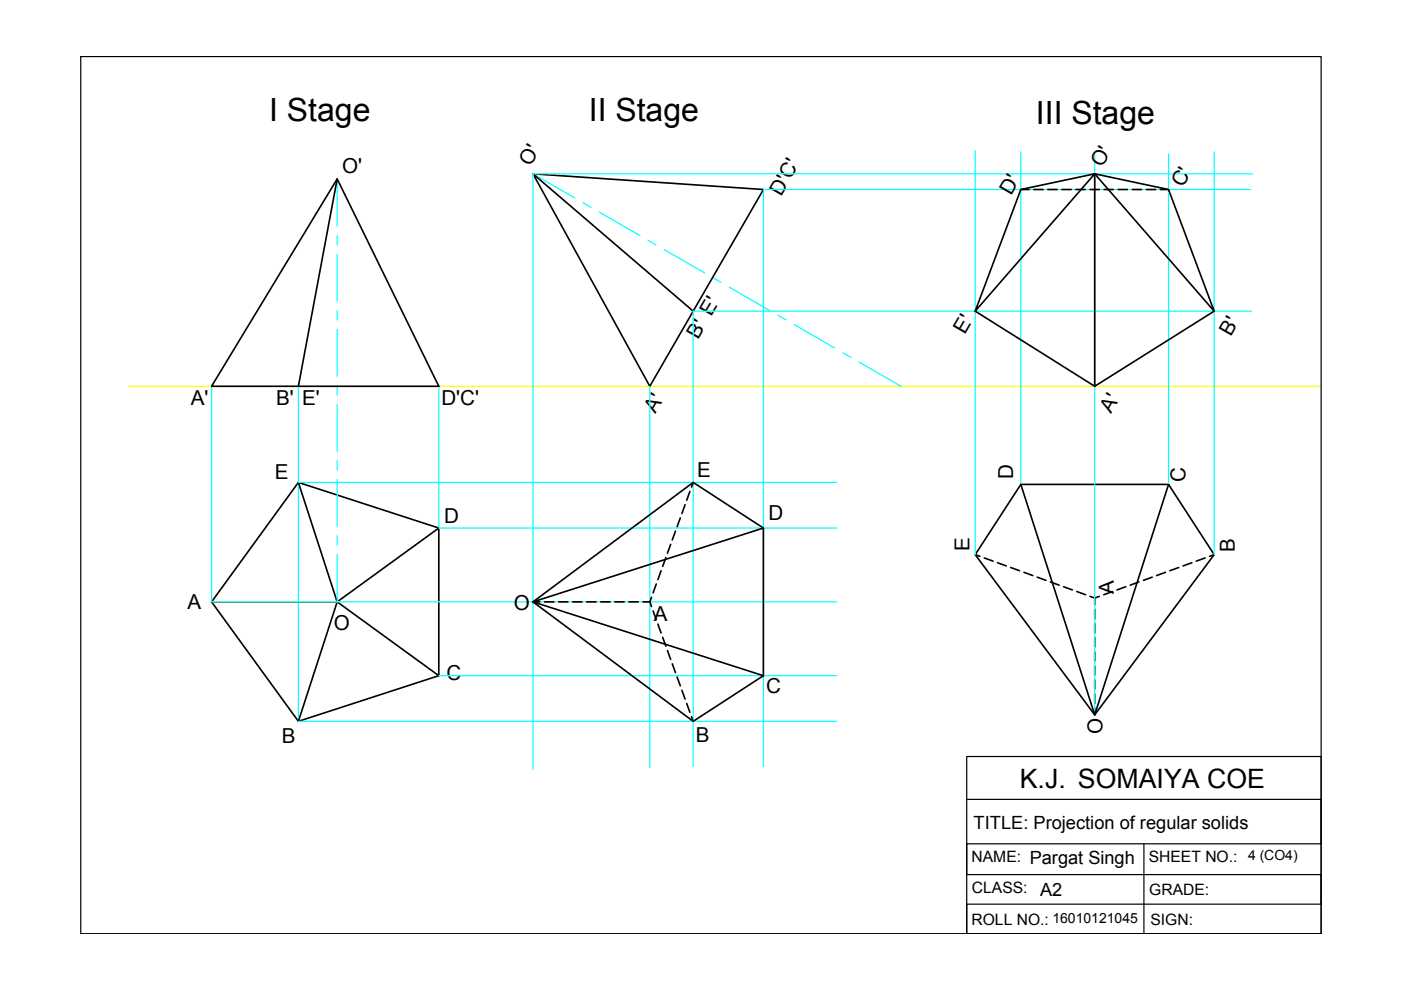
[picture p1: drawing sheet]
<svg xmlns="http://www.w3.org/2000/svg" width="297mm" height="210mm" viewBox="0 0 297 210" stroke-linecap="round" stroke-linejoin="round" font-family="sans-serif">
<!-- layer: 0 -->
<path d="M27.3 81.9h252.8" fill="none" stroke="#ff0" stroke-width=".25"/>
<g fill="none" stroke="#000" stroke-width=".35">
<path d="M71.5 37.9l21.5 44h-48.1zM71.5 37.9l-8.2 44M113 36.9l48.9 3.3-24.1 41.7zM113 36.9l34 29.1M232.1 36.9l25.3 29.1M216.4 40.2h1.8M219.2 40.2h2M222.2 40.2h1.9M225.1 40.2h2M228.1 40.2h2M231.1 40.2h2M234.1 40.2h2"/>
<path d="M237.1 40.2h2M240 40.2h2M243 40.2h2M246 40.2h1.8M206.8 66l25.3-29.1 15.7 3.3 9.6 25.8-25.3 15.9-25.3-15.9 9.6-25.8 15.7-3.3v45M63.3 102.3l29.7 9.7v31.3l-29.7 9.6-18.4-25.3zM63.3 102.3l8.2 25.3 21.5-15.6M141.2 118.2l-.7 1.9M142.2 115.4l-.7 1.9M143.2 112.6l-.7 1.9M144.2 109.8l-.6 1.9M145.3 107l-.7 1.9"/>
<path d="M146.3 104.2l-.7 1.9M147 102.3l-.4 1M161.9 112l-48.9 15.6 48.9 15.7M206.8 117.6l.9 .4M208.7 118.3l1.9 .7M211.5 119.3l1.9 .7M216.4 102.7h31.4l9.6 14.9-25.3 34-25.3-34zM216.4 102.7l15.7 48.9 15.7-48.9M252.7 119.3l-1.9 .7M255.5 118.3l-1.9 .7M257.4 117.6l-1 .4M44.9 127.6h26.6"/>
<path d="M113 127.6l34-25.3 14.9 9.7v31.3l-14.9 9.6zM113 127.6h1.5M115.4 127.6h2M118.4 127.6h2M121.4 127.6h2M124.4 127.6h2M127.4 127.6h2M130.4 127.6h1.9M133.3 127.6h2M136.3 127.6h1.5M138.1 126.6l-.3 1 .3 1M138.5 129.5l.6 1.9"/>
<path d="M139.1 123.8l-.6 1.9M139.5 132.3l.7 1.9M140.2 121l-.7 1.9M140.5 135.1l.7 1.9M141.5 137.9l.7 1.9M214.3 120.3l1.9 .7M217.1 121.3l1.9 .7M219.9 122.4l1.9 .6M222.7 123.4l1.9 .7M225.5 124.4l1.9 .7M228.3 125.4l1.9 .7M231.1 126.4l1 .4 1-.4"/>
<path d="M232.1 126.8v1.4M232.1 129.2v2M232.1 132.2v2M232.1 135.2v2M232.1 138.2v2M235.9 125.4l-1.9 .7M238.7 124.4l-1.9 .7M241.5 123.4l-1.9 .7M244.3 122.4l-1.9 .6M247.1 121.3l-1.9 .7M249.9 120.3l-1.9 .7M93 143.3l-21.5-15.7-8.2 25.3"/>
<path d="M142.5 140.7l.7 1.9M143.6 143.5l.6 1.9M144.6 146.4l.7 1.8M145.6 149.1l.7 1.9M146.6 152l.4 .9M232.1 141.2v2M232.1 144.2v1.9M232.1 147.1v2M232.1 150.1v1.5"/>
</g>
<g fill="none" stroke="#0ff" stroke-width=".25">
<path d="M71.5 37.9v10.1M113 36.9l8.9 5.1M113 36.9v126.2M113 36.9h152.6M206.8 32v85.6M216.4 32.2v70.5M232.1 32.6v119M247.8 32.6v70.1M257.4 32.2v85.4M71.5 50v2M71.5 54v9.9M123.6 43l1.7 1"/>
<path d="M127 45l8.7 4.9M137.4 50.9l1.7 1M140.8 52.9l8.6 5M151.2 58.9l1.7 1M265.2 40.2h-103.3v122.3M71.5 65.9v2M71.5 69.8v10M154.6 60.9l8.6 4.9M164.9 66.8l1.8 1M168.4 68.8l8.6 5M178.7 74.8l1.7 1M182.1 76.8l8.9 5.1"/>
<path d="M265.4 66h-118.4v96.5M44.9 81.9v45.7h132.5M63.3 81.9v71h114.1M71.5 81.8v2M71.5 85.8v9.9M71.5 97.7v2M93 81.9v30.1h84.4M137.8 81.9v80.8M63.3 102.3h114.1M71.5 101.7v9.9M71.5 113.6v2M71.5 117.6v10"/>
<path d="M93 143.3h84.4"/>
</g>
<path d="M17.1 12h263v186h-263zM205 160.4h75.1v37.6h-75.1zM205 169.5h75.1v9.4h-75.1v6.5h75.1v6.3h-75.1v6.3M242.5 178.9v19.1" fill="none" stroke="#000" stroke-width=".25"/>
<g font-size="6.8">
<text x="57.1" y="25.6">I Stage</text>
<text x="124.8" y="25.6">II Stage</text>
<text x="219.6" y="26.3">III Stage</text>
</g>
<text font-size="5.7" x="216.2" y="167.1">K.J. SOMAIYA COE</text>
<g font-size="4.4">
<text x="112.5" y="35.3" transform="rotate(-60 112.5 35.3)">O'</text>
<text x="233.7" y="35.7" transform="rotate(-60 233.7 35.7)">O'</text>
<text x="72.6" y="36.7">O'</text>
<text x="165.6" y="41.7" transform="rotate(-60 165.6 41.7)">D'C'</text>
<text x="214.4" y="41.5" transform="rotate(-60 214.4 41.5)">D'</text>
<text x="250.8" y="40" transform="rotate(-60 250.8 40)">C'</text>
<text x="204.6" y="71" transform="rotate(-60 204.6 71)">E'</text>
<text x="261" y="71.4" transform="rotate(-60 261 71.4)">B'</text>
<text x="148" y="72" transform="rotate(-60 148 72)">B' E'</text>
<text x="40.4" y="85.9">A'</text>
<text x="58.5" y="85.9">B'</text>
<text x="64.1" y="85.9">E'</text>
<text x="93.6" y="85.9">D'C'</text>
<text x="139" y="87.7" transform="rotate(-60 139 87.7)">A'</text>
<text x="235.6" y="87.7" transform="rotate(-60 235.6 87.7)">A'</text>
<text x="58.3" y="101.5">E</text>
<text x="147.8" y="101.1">E</text>
<text x="214.8" y="101.6" transform="rotate(-90 214.8 101.6)">D</text>
<text x="251.4" y="102.2" transform="rotate(-90 251.4 102.2)">C</text>
<text x="94.2" y="110.9">D</text>
<text x="162.9" y="110.3">D</text>
<text x="205.6" y="116.8" transform="rotate(-90 205.6 116.8)">E</text>
<text x="261.8" y="117.1" transform="rotate(-90 261.8 117.1)">B</text>
<text x="236.1" y="125.9" transform="rotate(-90 236.1 125.9)">A</text>
<text x="39.7" y="129.1">A</text>
<text x="108.9" y="129.3">O</text>
<text x="138.6" y="131.7">A</text>
<text x="70.8" y="133.6">O</text>
<text x="94.6" y="144.1">C</text>
<text x="162.4" y="146.9">C</text>
<text x="233.8" y="155.7" transform="rotate(-90 233.8 155.7)">O</text>
<text x="59.7" y="157.5">B</text>
<text x="147.5" y="157.3">B</text>
</g>
<g font-size="3.9">
<text x="206.4" y="175.8">TITLE: Projection of regular solids</text>
<text x="218.3" y="183.2">Pargat Singh</text>
<text x="220.5" y="190.1">A2</text>
</g>
<g font-size="3.3">
<text x="206" y="182.7">NAME:</text>
<text x="243.6" y="182.7">SHEET NO.:</text>
<text x="206.1" y="189.3">CLASS:</text>
<text x="243.7" y="189.7">GRADE:</text>
<text x="206" y="196">ROLL NO.: 16010121045</text>
<text x="243.9" y="196">SIGN:</text>
</g>
<text font-size="3" x="264.6" y="182.4">4 (CO4)</text>
</svg>
